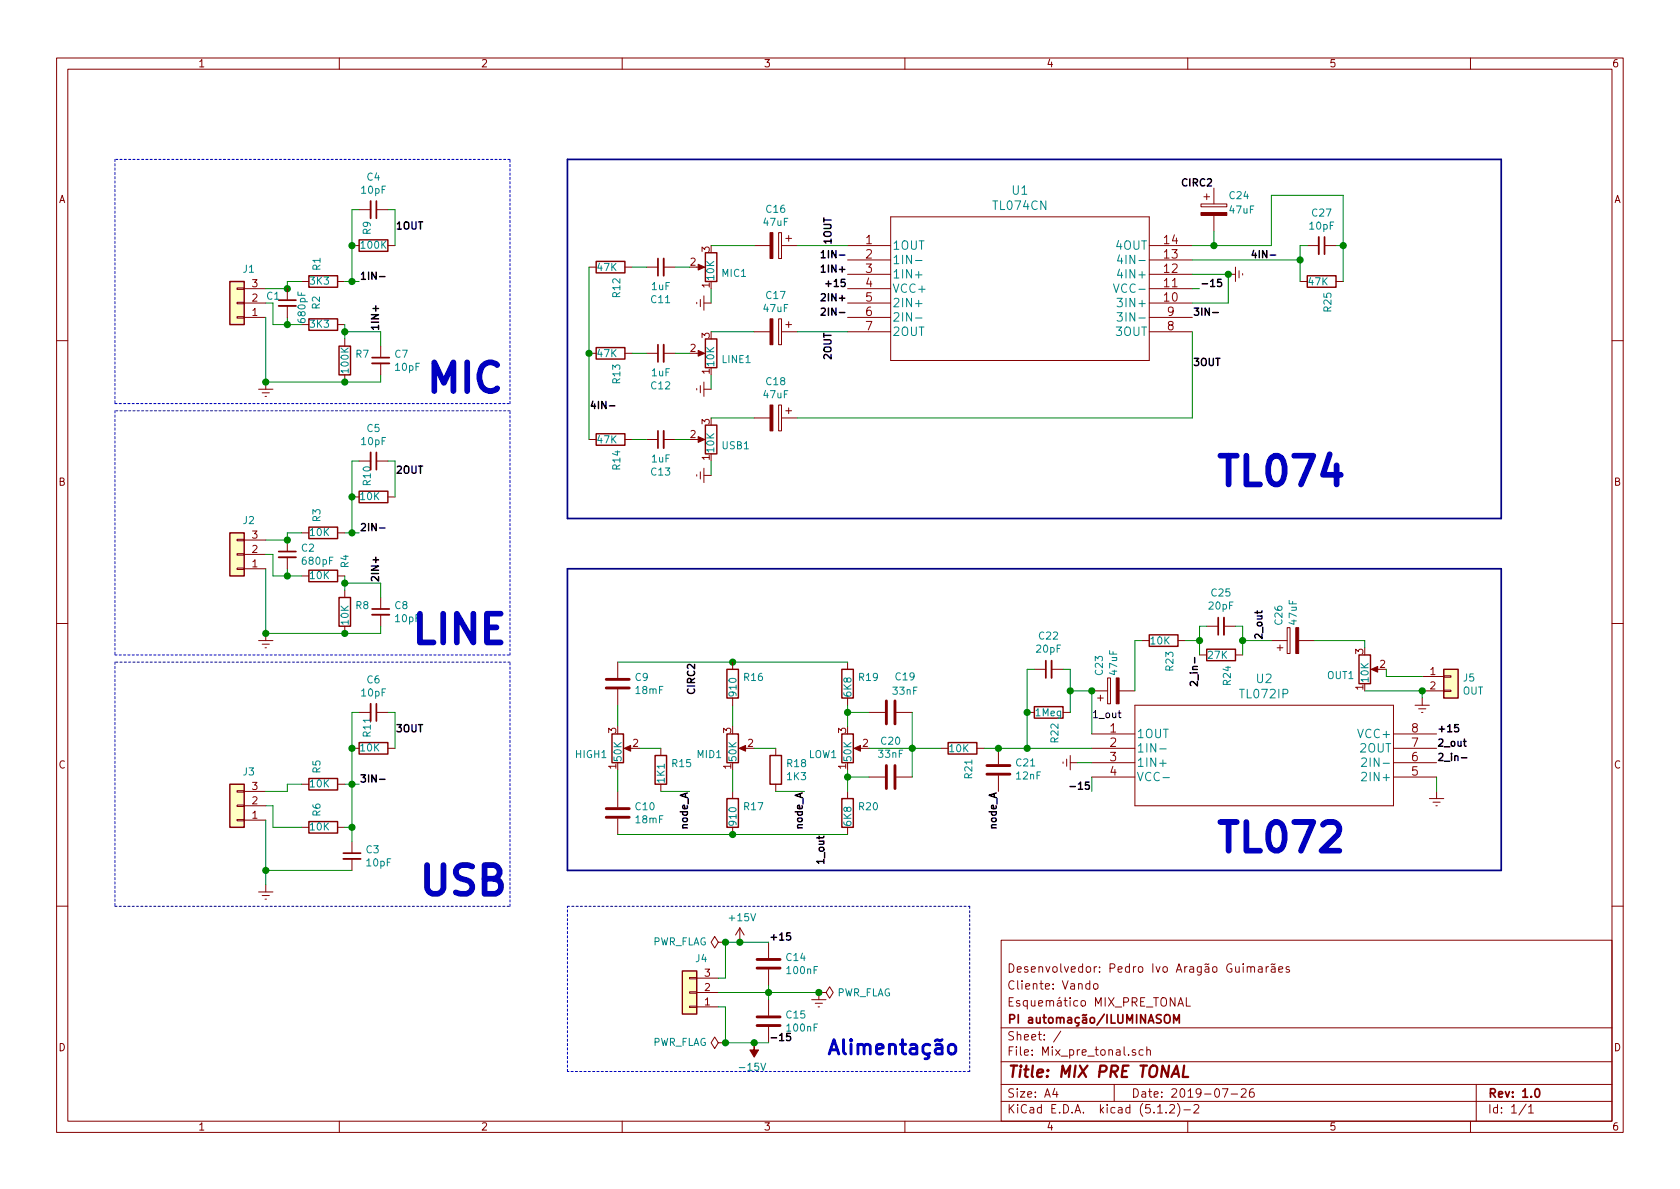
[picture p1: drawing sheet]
EESchema Schematic File Version 4
LIBS:Mix_pre_tonal-cache
EELAYER 29 0
EELAYER END
$Descr A4 11693 8268
encoding utf-8
Sheet 1 1
Title "MIX PRE TONAL"
Date "2019-07-26"
Rev "1.0"
Comp "PI automação/ILUMINASOM"
Comment1 "Esquemático MIX_PRE_TONAL"
Comment2 "Cliente: Vando"
Comment3 "Desenvolvedor: Pedro Ivo Aragão Guimarães"
Comment4 ""
$EndDescr
$Comp
L Device:R_POT MIC1
U 1 1
P 4950 1850
F 0 "MIC1" H 4881 1896 50  0000 R CNN
F 1 "10K" V 4950 1950 50  0000 R CNN
F 2 "TL072:Pot" H 4950 1850 50  0001 C CNN
F 3 "~" H 4950 1850 50  0001 C CNN
	1    4950 1850
	-1   0    0    1   
$EndComp
$Comp
L Connector_Generic:Conn_01x03 J1
U 1 1
P 1650 2100
F 0 "J1" H 1568 1867 50  0000 C CNN
F 1 "MIC" H 1730 2051 50  0001 L CNN
F 2 "Connector_JST:JST_NV_B03P-NV_1x03_P5.00mm_Vertical" H 1650 2100 50  0001 C CNN
F 3 "~" H 1650 2100 50  0001 C CNN
	1    1650 2100
	-1   0    0    1   
$EndComp
$Comp
L Device:R R1
U 1 1
P 2250 1950
F 0 "R1" H 2320 1996 50  0000 L CNN
F 1 "3K3" V 2250 1900 50  0000 L CNN
F 2 "Resistor_THT:R_Axial_DIN0207_L6.3mm_D2.5mm_P7.62mm_Horizontal" V 2180 1950 50  0001 C CNN
F 3 "~" H 2250 1950 50  0001 C CNN
	1    2250 1950
	0    -1   -1   0   
$EndComp
$Comp
L Device:R R2
U 1 1
P 2250 2250
F 0 "R2" H 2350 2300 50  0000 L CNN
F 1 "3K3" V 2250 2200 50  0000 L CNN
F 2 "Resistor_THT:R_Axial_DIN0207_L6.3mm_D2.5mm_P7.62mm_Horizontal" V 2180 2250 50  0001 C CNN
F 3 "~" H 2250 2250 50  0001 C CNN
	1    2250 2250
	0    -1   -1   0   
$EndComp
$Comp
L Device:R R7
U 1 1
P 2400 2500
F 0 "R7" H 2470 2546 50  0000 L CNN
F 1 "100K" V 2400 2400 50  0000 L CNN
F 2 "Resistor_THT:R_Axial_DIN0207_L6.3mm_D2.5mm_P7.62mm_Horizontal" V 2330 2500 50  0001 C CNN
F 3 "~" H 2400 2500 50  0001 C CNN
	1    2400 2500
	1    0    0    -1  
$EndComp
$Comp
L Device:C_Small C7
U 1 1
P 2650 2500
F 0 "C7" H 2742 2546 50  0000 L CNN
F 1 "10pF" H 2742 2455 50  0000 L CNN
F 2 "Capacitor_THT:C_Disc_D3.0mm_W1.6mm_P2.50mm" H 2650 2500 50  0001 C CNN
F 3 "~" H 2650 2500 50  0001 C CNN
	1    2650 2500
	1    0    0    -1  
$EndComp
$Comp
L Device:R R9
U 1 1
P 2600 1700
F 0 "R9" H 2670 1746 50  0000 L CNN
F 1 "100K" V 2600 1600 50  0000 L CNN
F 2 "Resistor_THT:R_Axial_DIN0207_L6.3mm_D2.5mm_P7.62mm_Horizontal" V 2530 1700 50  0001 C CNN
F 3 "~" H 2600 1700 50  0001 C CNN
	1    2600 1700
	0    -1   -1   0   
$EndComp
$Comp
L Device:C_Small C4
U 1 1
P 2600 1450
F 0 "C4" V 2371 1450 50  0000 C CNN
F 1 "10pF" V 2462 1450 50  0000 C CNN
F 2 "Capacitor_THT:C_Disc_D3.0mm_W1.6mm_P2.50mm" H 2600 1450 50  0001 C CNN
F 3 "~" H 2600 1450 50  0001 C CNN
	1    2600 1450
	0    1    1    0   
$EndComp
$Comp
L power:GNDREF #PWR01
U 1 1
P 1850 2650
F 0 "#PWR01" H 1850 2400 50  0001 C CNN
F 1 "GNDREF" H 2050 2750 50  0001 C CNN
F 2 "" H 1850 2650 50  0001 C CNN
F 3 "" H 1850 2650 50  0001 C CNN
	1    1850 2650
	1    0    0    -1  
$EndComp
Wire Wire Line
	1850 2200 1850 2650
Wire Wire Line
	2650 2600 2650 2650
Wire Wire Line
	2650 2650 2400 2650
Wire Wire Line
	2400 2650 1850 2650
Connection ~ 2400 2650
Wire Wire Line
	2000 2200 2000 2250
Wire Wire Line
	2000 2250 2100 2250
Wire Wire Line
	1850 2000 2000 2000
Wire Wire Line
	2000 2000 2000 1950
Wire Wire Line
	2000 1950 2100 1950
Wire Wire Line
	1850 2100 1900 2100
Wire Wire Line
	1900 2100 1900 2250
Wire Wire Line
	1900 2250 2000 2250
Connection ~ 2000 2250
Wire Wire Line
	2450 1700 2450 1450
Wire Wire Line
	2450 1450 2500 1450
Wire Wire Line
	2750 1700 2750 1450
Wire Wire Line
	2750 1450 2700 1450
Wire Wire Line
	2450 1700 2450 1950
Connection ~ 2450 1700
Wire Wire Line
	2400 2250 2400 2300
Connection ~ 2400 2300
Wire Wire Line
	2400 2300 2400 2350
Wire Wire Line
	2650 2300 2650 2400
Wire Wire Line
	2650 2300 2400 2300
$Comp
L Device:CP C16
U 1 1
P 5400 1700
F 0 "C16" V 5145 1700 50  0000 C CNN
F 1 "47uF" V 5236 1700 50  0000 C CNN
F 2 "Capacitor_THT:CP_Radial_D4.0mm_P1.50mm" H 5438 1550 50  0001 C CNN
F 3 "~" H 5400 1700 50  0001 C CNN
	1    5400 1700
	0    1    1    0   
$EndComp
$Comp
L Device:C_Small C11
U 1 1
P 4600 1850
F 0 "C11" V 4371 1850 50  0000 C CNN
F 1 "1uF" V 4462 1850 50  0000 C CNN
F 2 "Capacitor_THT:C_Disc_D3.0mm_W1.6mm_P2.50mm" H 4600 1850 50  0001 C CNN
F 3 "~" H 4600 1850 50  0001 C CNN
	1    4600 1850
	0    -1   -1   0   
$EndComp
Wire Wire Line
	4800 1850 4700 1850
Wire Wire Line
	5250 1700 4950 1700
Wire Wire Line
	4950 2000 4950 2100
$Comp
L power:GNDREF #PWR04
U 1 1
P 4950 2100
F 0 "#PWR04" H 4950 1850 50  0001 C CNN
F 1 "GNDREF" V 5050 2250 50  0001 R CNN
F 2 "" H 4950 2100 50  0001 C CNN
F 3 "" H 4950 2100 50  0001 C CNN
	1    4950 2100
	0    1    1    0   
$EndComp
Wire Wire Line
	2400 1950 2450 1950
Text Label 2750 1600 0    50   ~ 10
1OUT
Text Label 2500 1950 0    50   ~ 10
1IN-
Text Label 2650 2300 1    50   ~ 10
1IN+
$Comp
L Device:R R12
U 1 1
P 4250 1850
F 0 "R12" H 4320 1896 50  0000 L CNN
F 1 "47K" V 4250 1750 50  0000 L CNN
F 2 "Resistor_THT:R_Axial_DIN0207_L6.3mm_D2.5mm_P7.62mm_Horizontal" V 4180 1850 50  0001 C CNN
F 3 "~" H 4250 1850 50  0001 C CNN
	1    4250 1850
	0    1    1    0   
$EndComp
Wire Wire Line
	4500 1850 4400 1850
Wire Notes Line
	3550 1100 800  1100
Wire Notes Line
	800  1100 800  2800
Wire Notes Line
	800  2800 3550 2800
Wire Notes Line
	3550 2800 3550 1100
$Comp
L Device:C_Small C2
U 1 1
P 2000 3850
F 0 "C2" H 2092 3896 50  0000 L CNN
F 1 "680pF" H 2092 3805 50  0000 L CNN
F 2 "Capacitor_THT:C_Disc_D3.0mm_W1.6mm_P2.50mm" H 2000 3850 50  0001 C CNN
F 3 "~" H 2000 3850 50  0001 C CNN
	1    2000 3850
	1    0    0    -1  
$EndComp
$Comp
L Connector_Generic:Conn_01x03 J2
U 1 1
P 1650 3850
F 0 "J2" H 1568 3617 50  0000 C CNN
F 1 "LINE" H 1730 3801 50  0001 L CNN
F 2 "Connector_JST:JST_NV_B03P-NV_1x03_P5.00mm_Vertical" H 1650 3850 50  0001 C CNN
F 3 "~" H 1650 3850 50  0001 C CNN
	1    1650 3850
	-1   0    0    1   
$EndComp
$Comp
L Device:R R3
U 1 1
P 2250 3700
F 0 "R3" H 2320 3746 50  0000 L CNN
F 1 "10K" V 2250 3650 50  0000 L CNN
F 2 "Resistor_THT:R_Axial_DIN0207_L6.3mm_D2.5mm_P7.62mm_Horizontal" V 2180 3700 50  0001 C CNN
F 3 "~" H 2250 3700 50  0001 C CNN
	1    2250 3700
	0    -1   -1   0   
$EndComp
$Comp
L Device:R R4
U 1 1
P 2250 4000
F 0 "R4" H 2300 3850 50  0000 L CNN
F 1 "10K" V 2250 3950 50  0000 L CNN
F 2 "Resistor_THT:R_Axial_DIN0207_L6.3mm_D2.5mm_P7.62mm_Horizontal" V 2180 4000 50  0001 C CNN
F 3 "~" H 2250 4000 50  0001 C CNN
	1    2250 4000
	0    -1   -1   0   
$EndComp
$Comp
L Device:R R8
U 1 1
P 2400 4250
F 0 "R8" H 2470 4296 50  0000 L CNN
F 1 "10K" V 2400 4150 50  0000 L CNN
F 2 "Resistor_THT:R_Axial_DIN0207_L6.3mm_D2.5mm_P7.62mm_Horizontal" V 2330 4250 50  0001 C CNN
F 3 "~" H 2400 4250 50  0001 C CNN
	1    2400 4250
	1    0    0    -1  
$EndComp
$Comp
L Device:C_Small C8
U 1 1
P 2650 4250
F 0 "C8" H 2742 4296 50  0000 L CNN
F 1 "10pF" H 2742 4205 50  0000 L CNN
F 2 "Capacitor_THT:C_Disc_D3.0mm_W1.6mm_P2.50mm" H 2650 4250 50  0001 C CNN
F 3 "~" H 2650 4250 50  0001 C CNN
	1    2650 4250
	1    0    0    -1  
$EndComp
$Comp
L Device:R R10
U 1 1
P 2600 3450
F 0 "R10" H 2670 3496 50  0000 L CNN
F 1 "10K" V 2600 3400 50  0000 L CNN
F 2 "Resistor_THT:R_Axial_DIN0207_L6.3mm_D2.5mm_P7.62mm_Horizontal" V 2530 3450 50  0001 C CNN
F 3 "~" H 2600 3450 50  0001 C CNN
	1    2600 3450
	0    -1   -1   0   
$EndComp
$Comp
L Device:C_Small C5
U 1 1
P 2600 3200
F 0 "C5" V 2371 3200 50  0000 C CNN
F 1 "10pF" V 2462 3200 50  0000 C CNN
F 2 "Capacitor_THT:C_Disc_D3.0mm_W1.6mm_P2.50mm" H 2600 3200 50  0001 C CNN
F 3 "~" H 2600 3200 50  0001 C CNN
	1    2600 3200
	0    1    1    0   
$EndComp
$Comp
L power:GNDREF #PWR02
U 1 1
P 1850 4400
F 0 "#PWR02" H 1850 4150 50  0001 C CNN
F 1 "GNDREF" H 2050 4500 50  0001 C CNN
F 2 "" H 1850 4400 50  0001 C CNN
F 3 "" H 1850 4400 50  0001 C CNN
	1    1850 4400
	1    0    0    -1  
$EndComp
Wire Wire Line
	1850 3950 1850 4400
Wire Wire Line
	2650 4350 2650 4400
Wire Wire Line
	2650 4400 2400 4400
Wire Wire Line
	2400 4400 1850 4400
Connection ~ 2400 4400
Wire Wire Line
	2000 3950 2000 4000
Wire Wire Line
	2000 4000 2100 4000
Wire Wire Line
	1850 3750 2000 3750
Wire Wire Line
	2000 3750 2000 3700
Wire Wire Line
	2000 3700 2100 3700
Connection ~ 2000 3750
Wire Wire Line
	1850 3850 1900 3850
Wire Wire Line
	1900 3850 1900 4000
Wire Wire Line
	1900 4000 2000 4000
Connection ~ 2000 4000
Wire Wire Line
	2450 3450 2450 3200
Wire Wire Line
	2450 3200 2500 3200
Wire Wire Line
	2750 3450 2750 3200
Wire Wire Line
	2750 3200 2700 3200
Wire Wire Line
	2450 3450 2450 3700
Connection ~ 2450 3450
Wire Wire Line
	2400 4000 2400 4050
Connection ~ 2400 4050
Wire Wire Line
	2400 4050 2400 4100
Wire Wire Line
	2650 4050 2650 4150
Wire Wire Line
	2650 4050 2400 4050
Wire Wire Line
	2400 3700 2450 3700
Text Label 2750 3300 0    50   ~ 10
2OUT
Text Label 2500 3700 0    50   ~ 10
2IN-
Text Label 2650 4050 1    50   ~ 10
2IN+
Wire Notes Line
	3550 2850 800  2850
Wire Notes Line
	800  2850 800  4550
Wire Notes Line
	800  4550 3550 4550
Wire Notes Line
	3550 4550 3550 2850
$Comp
L Connector_Generic:Conn_01x03 J3
U 1 1
P 1650 5600
F 0 "J3" H 1568 5367 50  0000 C CNN
F 1 "USB" H 1730 5551 50  0001 L CNN
F 2 "Connector_JST:JST_NV_B03P-NV_1x03_P5.00mm_Vertical" H 1650 5600 50  0001 C CNN
F 3 "~" H 1650 5600 50  0001 C CNN
	1    1650 5600
	-1   0    0    1   
$EndComp
$Comp
L Device:R R5
U 1 1
P 2250 5450
F 0 "R5" H 2320 5496 50  0000 L CNN
F 1 "10K" V 2250 5400 50  0000 L CNN
F 2 "Resistor_THT:R_Axial_DIN0207_L6.3mm_D2.5mm_P7.62mm_Horizontal" V 2180 5450 50  0001 C CNN
F 3 "~" H 2250 5450 50  0001 C CNN
	1    2250 5450
	0    -1   -1   0   
$EndComp
$Comp
L Device:R R6
U 1 1
P 2250 5750
F 0 "R6" H 2320 5796 50  0000 L CNN
F 1 "10K" V 2250 5700 50  0000 L CNN
F 2 "Resistor_THT:R_Axial_DIN0207_L6.3mm_D2.5mm_P7.62mm_Horizontal" V 2180 5750 50  0001 C CNN
F 3 "~" H 2250 5750 50  0001 C CNN
	1    2250 5750
	0    -1   -1   0   
$EndComp
$Comp
L Device:C_Small C3
U 1 1
P 2450 5950
F 0 "C3" H 2542 5996 50  0000 L CNN
F 1 "10pF" H 2542 5905 50  0000 L CNN
F 2 "Capacitor_THT:C_Disc_D3.0mm_W1.6mm_P2.50mm" H 2450 5950 50  0001 C CNN
F 3 "~" H 2450 5950 50  0001 C CNN
	1    2450 5950
	1    0    0    -1  
$EndComp
$Comp
L Device:R R11
U 1 1
P 2600 5200
F 0 "R11" H 2670 5246 50  0000 L CNN
F 1 "10K" V 2600 5150 50  0000 L CNN
F 2 "Resistor_THT:R_Axial_DIN0207_L6.3mm_D2.5mm_P7.62mm_Horizontal" V 2530 5200 50  0001 C CNN
F 3 "~" H 2600 5200 50  0001 C CNN
	1    2600 5200
	0    -1   -1   0   
$EndComp
$Comp
L Device:C_Small C6
U 1 1
P 2600 4950
F 0 "C6" V 2371 4950 50  0000 C CNN
F 1 "10pF" V 2462 4950 50  0000 C CNN
F 2 "Capacitor_THT:C_Disc_D3.0mm_W1.6mm_P2.50mm" H 2600 4950 50  0001 C CNN
F 3 "~" H 2600 4950 50  0001 C CNN
	1    2600 4950
	0    1    1    0   
$EndComp
$Comp
L power:GNDREF #PWR03
U 1 1
P 1850 6150
F 0 "#PWR03" H 1850 5900 50  0001 C CNN
F 1 "GNDREF" H 2050 6250 50  0001 C CNN
F 2 "" H 1850 6150 50  0001 C CNN
F 3 "" H 1850 6150 50  0001 C CNN
	1    1850 6150
	1    0    0    -1  
$EndComp
Wire Wire Line
	1850 5700 1850 6050
Wire Wire Line
	1850 5500 2000 5500
Wire Wire Line
	2000 5500 2000 5450
Wire Wire Line
	2000 5450 2100 5450
Wire Wire Line
	1850 5600 1900 5600
Wire Wire Line
	1900 5600 1900 5750
Wire Wire Line
	2450 5200 2450 4950
Wire Wire Line
	2450 4950 2500 4950
Wire Wire Line
	2750 5200 2750 4950
Wire Wire Line
	2750 4950 2700 4950
Wire Wire Line
	2450 5200 2450 5450
Connection ~ 2450 5200
Text Label 2750 5100 0    50   ~ 10
3OUT
Text Label 2500 5450 0    50   ~ 10
3IN-
Wire Notes Line
	3550 4600 800  4600
Wire Notes Line
	800  4600 800  6300
Wire Notes Line
	800  6300 3550 6300
Wire Notes Line
	3550 6300 3550 4600
Text Label 5900 1900 2    50   ~ 10
1IN+
Text Label 5900 1800 2    50   ~ 10
1IN-
Text Label 5800 1700 1    50   ~ 10
1OUT
$Comp
L tl074:TL074CN U1
U 1 1
P 5900 1700
F 0 "U1" H 7100 2087 60  0000 C CNN
F 1 "TL074CN" H 7100 1981 60  0000 C CNN
F 2 "TL074:TL074CN" H 7100 1940 60  0001 C CNN
F 3 "" H 5900 1700 60  0000 C CNN
	1    5900 1700
	1    0    0    -1  
$EndComp
$Comp
L Device:C C9
U 1 1
P 4300 4750
F 0 "C9" H 4415 4796 50  0000 L CNN
F 1 "18mF" H 4415 4705 50  0000 L CNN
F 2 "Capacitor_THT:C_Disc_D7.0mm_W2.5mm_P5.00mm" H 4338 4600 50  0001 C CNN
F 3 "~" H 4300 4750 50  0001 C CNN
	1    4300 4750
	1    0    0    -1  
$EndComp
$Comp
L Device:C C10
U 1 1
P 4300 5650
F 0 "C10" H 4415 5696 50  0000 L CNN
F 1 "18mF" H 4415 5605 50  0000 L CNN
F 2 "Capacitor_THT:C_Disc_D7.0mm_W2.5mm_P5.00mm" H 4338 5500 50  0001 C CNN
F 3 "~" H 4300 5650 50  0001 C CNN
	1    4300 5650
	1    0    0    -1  
$EndComp
$Comp
L Device:R R15
U 1 1
P 4600 5350
F 0 "R15" H 4670 5396 50  0000 L CNN
F 1 "1K1" V 4600 5250 50  0000 L CNN
F 2 "Resistor_THT:R_Axial_DIN0207_L6.3mm_D2.5mm_P7.62mm_Horizontal" V 4530 5350 50  0001 C CNN
F 3 "~" H 4600 5350 50  0001 C CNN
	1    4600 5350
	1    0    0    -1  
$EndComp
$Comp
L Device:R R17
U 1 1
P 5100 5650
F 0 "R17" H 5170 5696 50  0000 L CNN
F 1 "910" V 5100 5550 50  0000 L CNN
F 2 "Resistor_THT:R_Axial_DIN0207_L6.3mm_D2.5mm_P7.62mm_Horizontal" V 5030 5650 50  0001 C CNN
F 3 "~" H 5100 5650 50  0001 C CNN
	1    5100 5650
	1    0    0    -1  
$EndComp
$Comp
L Device:R R18
U 1 1
P 5400 5350
F 0 "R18" H 5470 5396 50  0000 L CNN
F 1 "1K3" H 5470 5305 50  0000 L CNN
F 2 "Resistor_THT:R_Axial_DIN0207_L6.3mm_D2.5mm_P7.62mm_Horizontal" V 5330 5350 50  0001 C CNN
F 3 "~" H 5400 5350 50  0001 C CNN
	1    5400 5350
	1    0    0    -1  
$EndComp
$Comp
L Device:R R19
U 1 1
P 5900 4750
F 0 "R19" H 5970 4796 50  0000 L CNN
F 1 "6K8" V 5900 4650 50  0000 L CNN
F 2 "Resistor_THT:R_Axial_DIN0207_L6.3mm_D2.5mm_P7.62mm_Horizontal" V 5830 4750 50  0001 C CNN
F 3 "~" H 5900 4750 50  0001 C CNN
	1    5900 4750
	1    0    0    -1  
$EndComp
$Comp
L Device:R_POT LOW1
U 1 1
P 5900 5200
F 0 "LOW1" H 5831 5246 50  0000 R CNN
F 1 "50K" V 5900 5300 50  0000 R CNN
F 2 "TL072:Pot" H 5900 5200 50  0001 C CNN
F 3 "~" H 5900 5200 50  0001 C CNN
	1    5900 5200
	1    0    0    1   
$EndComp
$Comp
L Device:R R20
U 1 1
P 5900 5650
F 0 "R20" H 5970 5696 50  0000 L CNN
F 1 "6K8" V 5900 5550 50  0000 L CNN
F 2 "Resistor_THT:R_Axial_DIN0207_L6.3mm_D2.5mm_P7.62mm_Horizontal" V 5830 5650 50  0001 C CNN
F 3 "~" H 5900 5650 50  0001 C CNN
	1    5900 5650
	1    0    0    -1  
$EndComp
$Comp
L Device:C C20
U 1 1
P 6200 5400
F 0 "C20" V 5948 5400 50  0000 C CNN
F 1 "33nF" V 6039 5400 50  0000 C CNN
F 2 "Capacitor_THT:C_Disc_D7.0mm_W2.5mm_P5.00mm" H 6238 5250 50  0001 C CNN
F 3 "~" H 6200 5400 50  0001 C CNN
	1    6200 5400
	0    1    1    0   
$EndComp
Wire Wire Line
	4300 5800 5100 5800
Wire Wire Line
	5100 5800 5900 5800
Connection ~ 5100 5800
Wire Wire Line
	4300 4900 4300 5050
Wire Wire Line
	4300 5350 4300 5500
Wire Wire Line
	5100 4900 5100 5050
Wire Wire Line
	5100 5350 5100 5500
Wire Wire Line
	5900 5350 5900 5400
Wire Wire Line
	5900 4900 5900 4950
Wire Wire Line
	4450 5200 4600 5200
$Comp
L Device:C C19
U 1 1
P 6200 4950
F 0 "C19" V 5950 5050 50  0000 C CNN
F 1 "33nF" V 6050 5050 50  0000 C CNN
F 2 "Capacitor_THT:C_Disc_D7.0mm_W2.5mm_P5.00mm" H 6238 4800 50  0001 C CNN
F 3 "~" H 6200 4950 50  0001 C CNN
	1    6200 4950
	0    1    1    0   
$EndComp
Wire Wire Line
	6050 4950 5900 4950
Connection ~ 5900 4950
Wire Wire Line
	5900 4950 5900 5050
Wire Wire Line
	6050 5400 5900 5400
Connection ~ 5900 5400
Wire Wire Line
	5900 5400 5900 5500
Wire Wire Line
	6350 5400 6350 5200
Wire Wire Line
	6050 5200 6350 5200
Connection ~ 6350 5200
Wire Wire Line
	6350 5200 6350 4950
Wire Wire Line
	5250 5200 5400 5200
Text Label 5900 2000 2    50   ~ 10
+15
Text Label 8350 2000 0    50   ~ 10
-15
Text Label 10000 5100 0    50   ~ 10
+15
Text Label 7600 5500 2    50   ~ 10
-15
$Comp
L Connector_Generic:Conn_01x03 J4
U 1 1
P 4800 6900
F 0 "J4" H 4718 6667 50  0000 C CNN
F 1 "Alimentação" H 4880 6851 50  0001 L CNN
F 2 "Connector_JST:JST_NV_B03P-NV_1x03_P5.00mm_Vertical" H 4800 6900 50  0001 C CNN
F 3 "~" H 4800 6900 50  0001 C CNN
	1    4800 6900
	-1   0    0    1   
$EndComp
Wire Wire Line
	5000 6800 5050 6800
Wire Wire Line
	5000 7000 5050 7000
$Comp
L Device:C C14
U 1 1
P 5350 6700
F 0 "C14" H 5465 6746 50  0000 L CNN
F 1 "100nF" H 5465 6655 50  0000 L CNN
F 2 "Capacitor_THT:C_Disc_D7.0mm_W2.5mm_P5.00mm" H 5388 6550 50  0001 C CNN
F 3 "~" H 5350 6700 50  0001 C CNN
	1    5350 6700
	1    0    0    -1  
$EndComp
$Comp
L Device:C C15
U 1 1
P 5350 7100
F 0 "C15" H 5465 7146 50  0000 L CNN
F 1 "100nF" H 5465 7055 50  0000 L CNN
F 2 "Capacitor_THT:C_Disc_D7.0mm_W2.5mm_P5.00mm" H 5388 6950 50  0001 C CNN
F 3 "~" H 5350 7100 50  0001 C CNN
	1    5350 7100
	1    0    0    -1  
$EndComp
Wire Wire Line
	5050 6800 5050 6550
Wire Wire Line
	5050 6550 5150 6550
Wire Wire Line
	5050 7000 5050 7250
Wire Wire Line
	5050 7250 5250 7250
Wire Wire Line
	5350 6850 5350 6900
Wire Wire Line
	5000 6900 5350 6900
Connection ~ 5350 6900
Wire Wire Line
	5350 6900 5350 6950
$Comp
L power:GNDREF #PWR09
U 1 1
P 5700 6900
F 0 "#PWR09" H 5700 6650 50  0001 C CNN
F 1 "GNDREF" H 5900 7000 50  0001 C CNN
F 2 "" H 5700 6900 50  0001 C CNN
F 3 "" H 5700 6900 50  0001 C CNN
	1    5700 6900
	1    0    0    -1  
$EndComp
Wire Wire Line
	5350 6900 5700 6900
Text Label 5350 6550 0    50   ~ 10
+15
Text Label 5350 7250 0    50   ~ 10
-15
Text Notes 2950 2750 0    200  ~ 40
MIC
Text Notes 2850 4500 0    200  ~ 40
LINE
Text Notes 2900 6250 0    200  ~ 40
USB
Text Label 5900 2100 2    50   ~ 10
2IN+
Text Label 5900 2200 2    50   ~ 10
2IN-
Text Label 5800 2300 3    50   ~ 10
2OUT
Text Label 8450 1300 2    50   ~ 10
CIRC2
Text Label 8700 1800 0    50   ~ 10
4IN-
Text Label 8300 2200 0    50   ~ 10
3IN-
Text Label 8300 2550 0    50   ~ 10
3OUT
$Comp
L Device:R_POT LINE1
U 1 1
P 4950 2450
F 0 "LINE1" H 4881 2496 50  0000 R CNN
F 1 "10K" V 4950 2550 50  0000 R CNN
F 2 "TL072:Pot" H 4950 2450 50  0001 C CNN
F 3 "~" H 4950 2450 50  0001 C CNN
	1    4950 2450
	-1   0    0    1   
$EndComp
$Comp
L Device:CP C17
U 1 1
P 5400 2300
F 0 "C17" V 5145 2300 50  0000 C CNN
F 1 "47uF" V 5236 2300 50  0000 C CNN
F 2 "Capacitor_THT:CP_Radial_D4.0mm_P1.50mm" H 5438 2150 50  0001 C CNN
F 3 "~" H 5400 2300 50  0001 C CNN
	1    5400 2300
	0    1    1    0   
$EndComp
$Comp
L Device:C_Small C12
U 1 1
P 4600 2450
F 0 "C12" V 4371 2450 50  0000 C CNN
F 1 "1uF" V 4462 2450 50  0000 C CNN
F 2 "Capacitor_THT:C_Disc_D3.0mm_W1.6mm_P2.50mm" H 4600 2450 50  0001 C CNN
F 3 "~" H 4600 2450 50  0001 C CNN
	1    4600 2450
	0    -1   -1   0   
$EndComp
Wire Wire Line
	4800 2450 4700 2450
Wire Wire Line
	5250 2300 4950 2300
Wire Wire Line
	4950 2600 4950 2700
$Comp
L power:GNDREF #PWR05
U 1 1
P 4950 2700
F 0 "#PWR05" H 4950 2450 50  0001 C CNN
F 1 "GNDREF" V 5050 2850 50  0001 R CNN
F 2 "" H 4950 2700 50  0001 C CNN
F 3 "" H 4950 2700 50  0001 C CNN
	1    4950 2700
	0    1    1    0   
$EndComp
$Comp
L Device:R R13
U 1 1
P 4250 2450
F 0 "R13" H 4320 2496 50  0000 L CNN
F 1 "47K" V 4250 2350 50  0000 L CNN
F 2 "Resistor_THT:R_Axial_DIN0207_L6.3mm_D2.5mm_P7.62mm_Horizontal" V 4180 2450 50  0001 C CNN
F 3 "~" H 4250 2450 50  0001 C CNN
	1    4250 2450
	0    1    1    0   
$EndComp
Wire Wire Line
	4500 2450 4400 2450
$Comp
L Device:R_POT USB1
U 1 1
P 4950 3050
F 0 "USB1" H 4881 3096 50  0000 R CNN
F 1 "10K" V 4950 3150 50  0000 R CNN
F 2 "TL072:Pot" H 4950 3050 50  0001 C CNN
F 3 "~" H 4950 3050 50  0001 C CNN
	1    4950 3050
	-1   0    0    1   
$EndComp
$Comp
L Device:CP C18
U 1 1
P 5400 2900
F 0 "C18" V 5145 2900 50  0000 C CNN
F 1 "47uF" V 5236 2900 50  0000 C CNN
F 2 "Capacitor_THT:CP_Radial_D4.0mm_P1.50mm" H 5438 2750 50  0001 C CNN
F 3 "~" H 5400 2900 50  0001 C CNN
	1    5400 2900
	0    1    1    0   
$EndComp
$Comp
L Device:C_Small C13
U 1 1
P 4600 3050
F 0 "C13" V 4371 3050 50  0000 C CNN
F 1 "1uF" V 4462 3050 50  0000 C CNN
F 2 "Capacitor_THT:C_Disc_D3.0mm_W1.6mm_P2.50mm" H 4600 3050 50  0001 C CNN
F 3 "~" H 4600 3050 50  0001 C CNN
	1    4600 3050
	0    -1   -1   0   
$EndComp
Wire Wire Line
	4800 3050 4700 3050
Wire Wire Line
	5250 2900 4950 2900
Wire Wire Line
	4950 3200 4950 3300
$Comp
L power:GNDREF #PWR06
U 1 1
P 4950 3300
F 0 "#PWR06" H 4950 3050 50  0001 C CNN
F 1 "GNDREF" V 5050 3450 50  0001 R CNN
F 2 "" H 4950 3300 50  0001 C CNN
F 3 "" H 4950 3300 50  0001 C CNN
	1    4950 3300
	0    1    1    0   
$EndComp
$Comp
L Device:R R14
U 1 1
P 4250 3050
F 0 "R14" H 4320 3096 50  0000 L CNN
F 1 "47K" V 4250 2950 50  0000 L CNN
F 2 "Resistor_THT:R_Axial_DIN0207_L6.3mm_D2.5mm_P7.62mm_Horizontal" V 4180 3050 50  0001 C CNN
F 3 "~" H 4250 3050 50  0001 C CNN
	1    4250 3050
	0    1    1    0   
$EndComp
Wire Wire Line
	4500 3050 4400 3050
Wire Wire Line
	5550 1700 5900 1700
Wire Wire Line
	5550 2300 5900 2300
Wire Wire Line
	4100 1850 4100 2450
Wire Wire Line
	4100 3050 4100 2450
Connection ~ 4100 2450
Wire Wire Line
	5550 2900 8300 2900
Wire Wire Line
	8300 2300 8300 2900
$Comp
L power:GNDREF #PWR011
U 1 1
P 8550 1900
F 0 "#PWR011" H 8550 1650 50  0001 C CNN
F 1 "GNDREF" H 8900 1850 50  0001 R CNN
F 2 "" H 8550 1900 50  0001 C CNN
F 3 "" H 8550 1900 50  0001 C CNN
	1    8550 1900
	0    -1   -1   0   
$EndComp
Wire Wire Line
	8300 1900 8550 1900
$Comp
L Device:R R25
U 1 1
P 9200 1950
F 0 "R25" H 9270 1996 50  0000 L CNN
F 1 "47K" V 9200 1850 50  0000 L CNN
F 2 "Resistor_THT:R_Axial_DIN0207_L6.3mm_D2.5mm_P7.62mm_Horizontal" V 9130 1950 50  0001 C CNN
F 3 "~" H 9200 1950 50  0001 C CNN
	1    9200 1950
	0    1    1    0   
$EndComp
Wire Wire Line
	9050 1700 9050 1800
Wire Wire Line
	8300 1800 9050 1800
Connection ~ 9050 1800
Wire Wire Line
	9050 1800 9050 1950
Text Label 4100 2850 0    50   ~ 10
4IN-
Wire Wire Line
	8300 1700 8450 1700
Wire Wire Line
	8850 1350 9350 1350
Wire Wire Line
	8850 1350 8850 1700
$Comp
L Device:CP C24
U 1 1
P 8450 1450
F 0 "C24" H 8550 1550 50  0000 L CNN
F 1 "47uF" H 8550 1450 50  0000 L CNN
F 2 "Capacitor_THT:CP_Radial_D4.0mm_P1.50mm" H 8488 1300 50  0001 C CNN
F 3 "~" H 8450 1450 50  0001 C CNN
	1    8450 1450
	1    0    0    1   
$EndComp
Wire Wire Line
	8450 1600 8450 1700
Connection ~ 8450 1700
Wire Wire Line
	8450 1700 8850 1700
Text Label 4850 4600 3    50   ~ 10
CIRC2
$Comp
L tl072:TL072IP U2
U 1 1
P 7600 5100
F 0 "U2" H 8800 5487 60  0000 C CNN
F 1 "TL072IP" H 8800 5381 60  0000 C CNN
F 2 "TL072:TL072IP" H 8800 5340 60  0001 C CNN
F 3 "" H 7600 5100 60  0000 C CNN
	1    7600 5100
	1    0    0    -1  
$EndComp
$Comp
L Device:R R22
U 1 1
P 7300 4950
F 0 "R22" H 7370 4996 50  0000 L CNN
F 1 "1Meg" V 7300 4850 50  0000 L CNN
F 2 "Resistor_THT:R_Axial_DIN0207_L6.3mm_D2.5mm_P7.62mm_Horizontal" V 7230 4950 50  0001 C CNN
F 3 "~" H 7300 4950 50  0001 C CNN
	1    7300 4950
	0    1    1    0   
$EndComp
$Comp
L Device:C_Small C22
U 1 1
P 7300 4650
F 0 "C22" V 7529 4650 50  0000 C CNN
F 1 "20pF" V 7438 4650 50  0000 C CNN
F 2 "Capacitor_THT:C_Disc_D3.0mm_W1.6mm_P2.50mm" H 7300 4650 50  0001 C CNN
F 3 "~" H 7300 4650 50  0001 C CNN
	1    7300 4650
	0    -1   -1   0   
$EndComp
Wire Wire Line
	7150 4950 7150 4650
Wire Wire Line
	7150 4650 7200 4650
Wire Wire Line
	7450 4950 7450 4800
Wire Wire Line
	7450 4650 7400 4650
Wire Wire Line
	7600 5100 7600 4800
Wire Wire Line
	7600 4800 7450 4800
Connection ~ 7450 4800
Wire Wire Line
	7450 4800 7450 4650
Wire Wire Line
	7150 4950 7150 5200
Connection ~ 7150 4950
Connection ~ 7150 5200
Wire Wire Line
	7150 5200 7600 5200
$Comp
L power:GNDREF #PWR010
U 1 1
P 7500 5300
F 0 "#PWR010" H 7500 5050 50  0001 C CNN
F 1 "GNDREF" V 7550 5200 50  0001 R CNN
F 2 "" H 7500 5300 50  0001 C CNN
F 3 "" H 7500 5300 50  0001 C CNN
	1    7500 5300
	0    1    1    0   
$EndComp
Wire Wire Line
	7500 5300 7600 5300
Wire Wire Line
	7600 5400 7600 5500
$Comp
L Device:R R23
U 1 1
P 8100 4450
F 0 "R23" H 8170 4496 50  0000 L CNN
F 1 "10K" V 8100 4350 50  0000 L CNN
F 2 "Resistor_THT:R_Axial_DIN0207_L6.3mm_D2.5mm_P7.62mm_Horizontal" V 8030 4450 50  0001 C CNN
F 3 "~" H 8100 4450 50  0001 C CNN
	1    8100 4450
	0    1    1    0   
$EndComp
$Comp
L Device:R R24
U 1 1
P 8500 4550
F 0 "R24" H 8570 4596 50  0000 L CNN
F 1 "27K" V 8500 4450 50  0000 L CNN
F 2 "Resistor_THT:R_Axial_DIN0207_L6.3mm_D2.5mm_P7.62mm_Horizontal" V 8430 4550 50  0001 C CNN
F 3 "~" H 8500 4550 50  0001 C CNN
	1    8500 4550
	0    1    1    0   
$EndComp
$Comp
L Device:C_Small C25
U 1 1
P 8500 4350
F 0 "C25" V 8729 4350 50  0000 C CNN
F 1 "20pF" V 8638 4350 50  0000 C CNN
F 2 "Capacitor_THT:C_Disc_D3.0mm_W1.6mm_P2.50mm" H 8500 4350 50  0001 C CNN
F 3 "~" H 8500 4350 50  0001 C CNN
	1    8500 4350
	0    -1   -1   0   
$EndComp
$Comp
L power:GNDREF #PWR013
U 1 1
P 10000 5500
F 0 "#PWR013" H 10000 5250 50  0001 C CNN
F 1 "GNDREF" V 10050 5400 50  0001 R CNN
F 2 "" H 10000 5500 50  0001 C CNN
F 3 "" H 10000 5500 50  0001 C CNN
	1    10000 5500
	1    0    0    -1  
$EndComp
Wire Wire Line
	10000 5400 10000 5500
Wire Wire Line
	8400 4350 8350 4350
Wire Wire Line
	8350 4350 8350 4450
Wire Wire Line
	8650 4350 8600 4350
Wire Wire Line
	8250 4450 8350 4450
Connection ~ 8350 4450
Wire Wire Line
	8350 4450 8350 4550
$Comp
L Device:CP C23
U 1 1
P 7750 4800
F 0 "C23" H 7850 4900 50  0000 L CNN
F 1 "47uF" H 7850 4800 50  0000 L CNN
F 2 "Capacitor_THT:CP_Radial_D4.0mm_P1.50mm" H 7788 4650 50  0001 C CNN
F 3 "~" H 7750 4800 50  0001 C CNN
	1    7750 4800
	0    -1   -1   0   
$EndComp
Connection ~ 7600 4800
Text Label 5750 5800 3    50   ~ 10
1_out
Text Label 7600 5000 0    50   ~ 0
1_out
Text Label 4800 5500 3    50   ~ 10
node_A
Text Label 6950 5500 3    50   ~ 10
node_A
$Comp
L Device:CP C26
U 1 1
P 9000 4450
F 0 "C26" H 9100 4550 50  0000 L CNN
F 1 "47uF" H 9100 4450 50  0000 L CNN
F 2 "Capacitor_THT:CP_Radial_D4.0mm_P1.50mm" H 9038 4300 50  0001 C CNN
F 3 "~" H 9000 4450 50  0001 C CNN
	1    9000 4450
	0    -1   -1   0   
$EndComp
Wire Wire Line
	7900 4800 7900 4450
Wire Wire Line
	7900 4450 7950 4450
$Comp
L Device:R_POT OUT1
U 1 1
P 9500 4650
F 0 "OUT1" H 9431 4696 50  0000 R CNN
F 1 "10K" V 9500 4750 50  0000 R CNN
F 2 "TL072:Pot" H 9500 4650 50  0001 C CNN
F 3 "~" H 9500 4650 50  0001 C CNN
	1    9500 4650
	1    0    0    1   
$EndComp
Wire Wire Line
	8650 4550 8650 4450
Wire Wire Line
	8850 4450 8650 4450
Connection ~ 8650 4450
Wire Wire Line
	8650 4450 8650 4350
Wire Wire Line
	9150 4450 9500 4450
Wire Wire Line
	9500 4450 9500 4500
$Comp
L power:GNDREF #PWR012
U 1 1
P 9900 4850
F 0 "#PWR012" H 9900 4600 50  0001 C CNN
F 1 "GNDREF" V 9950 4750 50  0001 R CNN
F 2 "" H 9900 4850 50  0001 C CNN
F 3 "" H 9900 4850 50  0001 C CNN
	1    9900 4850
	1    0    0    -1  
$EndComp
$Comp
L Connector_Generic:Conn_01x02 J5
U 1 1
P 10100 4700
F 0 "J5" H 10180 4692 50  0000 L CNN
F 1 "OUT" H 10180 4601 50  0000 L CNN
F 2 "Connector_JST:JST_NV_B02P-NV_1x02_P5.00mm_Vertical" H 10100 4700 50  0001 C CNN
F 3 "~" H 10100 4700 50  0001 C CNN
	1    10100 4700
	1    0    0    -1  
$EndComp
Wire Wire Line
	9500 4800 9900 4800
Wire Wire Line
	9900 4850 9900 4800
Connection ~ 9900 4800
Wire Wire Line
	9650 4650 9650 4700
Wire Wire Line
	9650 4700 9900 4700
Wire Bus Line
	3950 1100 10450 1100
Wire Bus Line
	10450 1100 10450 3600
Wire Bus Line
	10450 3600 3950 3600
Wire Bus Line
	3950 3600 3950 1100
Text Notes 8450 3400 0    200  ~ 40
TL074
Wire Bus Line
	3950 3950 10450 3950
Wire Bus Line
	10450 3950 10450 6050
Wire Bus Line
	10450 6050 3950 6050
Wire Bus Line
	3950 6050 3950 3950
Text Notes 8450 5950 0    200  ~ 40
TL072
Wire Notes Line
	3950 6300 6750 6300
Wire Notes Line
	6750 6300 6750 7450
Wire Notes Line
	6750 7450 3950 7450
Wire Notes Line
	3950 7450 3950 6300
Text Notes 5750 7350 0    100  ~ 20
Alimentação
Text Label 8350 4550 3    50   ~ 10
2_in-
Text Label 8800 4450 1    50   ~ 10
2_out
Text Label 10000 5200 0    50   ~ 10
2_out
Text Label 10000 5300 0    50   ~ 10
2_in-
Wire Wire Line
	1900 5750 2100 5750
Wire Wire Line
	9350 1350 9350 1700
$Comp
L Device:C_Small C27
U 1 1
P 9200 1700
F 0 "C27" V 8971 1700 50  0000 C CNN
F 1 "10pF" V 9062 1700 50  0000 C CNN
F 2 "Capacitor_THT:C_Disc_D3.0mm_W1.6mm_P2.50mm" H 9200 1700 50  0001 C CNN
F 3 "~" H 9200 1700 50  0001 C CNN
	1    9200 1700
	0    1    1    0   
$EndComp
Wire Wire Line
	9050 1700 9100 1700
Wire Wire Line
	9300 1700 9350 1700
Connection ~ 9350 1700
Wire Wire Line
	9350 1700 9350 1950
Connection ~ 5100 4600
Wire Wire Line
	5900 4600 5100 4600
Wire Wire Line
	4300 4600 5100 4600
$Comp
L Device:R R16
U 1 1
P 5100 4750
F 0 "R16" H 5170 4796 50  0000 L CNN
F 1 "910" V 5100 4650 50  0000 L CNN
F 2 "Resistor_THT:R_Axial_DIN0207_L6.3mm_D2.5mm_P7.62mm_Horizontal" V 5030 4750 50  0001 C CNN
F 3 "~" H 5100 4750 50  0001 C CNN
	1    5100 4750
	1    0    0    -1  
$EndComp
$Comp
L Device:R R21
U 1 1
P 6700 5200
F 0 "R21" H 6770 5246 50  0000 L CNN
F 1 "10K" V 6700 5100 50  0000 L CNN
F 2 "Resistor_THT:R_Axial_DIN0207_L6.3mm_D2.5mm_P7.62mm_Horizontal" V 6630 5200 50  0001 C CNN
F 3 "~" H 6700 5200 50  0001 C CNN
	1    6700 5200
	0    1    1    0   
$EndComp
Wire Wire Line
	6550 5200 6350 5200
$Comp
L Device:C C21
U 1 1
P 6950 5350
F 0 "C21" H 6835 5304 50  0000 R CNN
F 1 "12nF" H 6835 5395 50  0000 R CNN
F 2 "Capacitor_THT:C_Disc_D7.0mm_W2.5mm_P5.00mm" H 6988 5200 50  0001 C CNN
F 3 "~" H 6950 5350 50  0001 C CNN
	1    6950 5350
	-1   0    0    1   
$EndComp
Wire Wire Line
	6850 5200 6950 5200
Wire Wire Line
	6950 5200 7150 5200
Connection ~ 6950 5200
Connection ~ 2000 2000
$Comp
L Device:C_Small C1
U 1 1
P 2000 2100
F 0 "C1" H 1850 2150 50  0000 L CNN
F 1 "680pF" V 2100 1950 50  0000 L CNN
F 2 "Capacitor_THT:C_Disc_D3.0mm_W1.6mm_P2.50mm" H 2000 2100 50  0001 C CNN
F 3 "~" H 2000 2100 50  0001 C CNN
	1    2000 2100
	1    0    0    -1  
$EndComp
$Comp
L power:+15V #PWR07
U 1 1
P 5150 6550
F 0 "#PWR07" H 5150 6400 50  0001 C CNN
F 1 "+15V" H 5165 6723 50  0000 C CNN
F 2 "" H 5150 6550 50  0001 C CNN
F 3 "" H 5150 6550 50  0001 C CNN
	1    5150 6550
	1    0    0    -1  
$EndComp
Connection ~ 5150 6550
Wire Wire Line
	5150 6550 5350 6550
$Comp
L power:-15V #PWR08
U 1 1
P 5250 7250
F 0 "#PWR08" H 5250 7350 50  0001 C CNN
F 1 "-15V" H 5265 7423 50  0000 C CNN
F 2 "" H 5250 7250 50  0001 C CNN
F 3 "" H 5250 7250 50  0001 C CNN
	1    5250 7250
	-1   0    0    1   
$EndComp
Connection ~ 5250 7250
Wire Wire Line
	5250 7250 5350 7250
$Comp
L power:PWR_FLAG #FLG01
U 1 1
P 5050 6550
F 0 "#FLG01" H 5050 6625 50  0001 C CNN
F 1 "PWR_FLAG" V 5050 6677 50  0000 L CNN
F 2 "" H 5050 6550 50  0001 C CNN
F 3 "~" H 5050 6550 50  0001 C CNN
	1    5050 6550
	0    -1   -1   0   
$EndComp
Connection ~ 5050 6550
Wire Wire Line
	8300 2000 8350 2000
Connection ~ 1850 2650
Connection ~ 1850 4400
$Comp
L power:PWR_FLAG #FLG03
U 1 1
P 5700 6900
F 0 "#FLG03" H 5700 6975 50  0001 C CNN
F 1 "PWR_FLAG" V 5700 7028 50  0000 L CNN
F 2 "" H 5700 6900 50  0001 C CNN
F 3 "~" H 5700 6900 50  0001 C CNN
	1    5700 6900
	0    1    1    0   
$EndComp
Connection ~ 5700 6900
$Comp
L power:PWR_FLAG #FLG02
U 1 1
P 5050 7250
F 0 "#FLG02" H 5050 7325 50  0001 C CNN
F 1 "PWR_FLAG" V 5050 7377 50  0000 L CNN
F 2 "" H 5050 7250 50  0001 C CNN
F 3 "~" H 5050 7250 50  0001 C CNN
	1    5050 7250
	0    -1   -1   0   
$EndComp
Connection ~ 5050 7250
Connection ~ 2450 1950
Wire Wire Line
	2450 1950 2500 1950
Connection ~ 2450 3700
Wire Wire Line
	2450 3700 2500 3700
Wire Wire Line
	2400 5450 2450 5450
Wire Wire Line
	2450 5450 2450 5750
Wire Wire Line
	2450 5750 2400 5750
Connection ~ 2450 5450
Wire Wire Line
	2450 5450 2500 5450
Wire Wire Line
	2450 5850 2450 5750
Connection ~ 2450 5750
Wire Wire Line
	2450 6050 1850 6050
Connection ~ 1850 6050
Wire Wire Line
	1850 6050 1850 6150
Wire Wire Line
	8300 2100 8550 2100
Wire Wire Line
	8550 2100 8550 1900
Connection ~ 8550 1900
Text Label 5600 5500 3    50   ~ 10
node_A
Wire Wire Line
	5400 5500 5600 5500
Wire Wire Line
	4600 5500 4800 5500
$Comp
L Device:R_POT MID1
U 1 1
P 5100 5200
F 0 "MID1" H 5031 5246 50  0000 R CNN
F 1 "50K" V 5100 5300 50  0000 R CNN
F 2 "TL072:Pot" H 5100 5200 50  0001 C CNN
F 3 "~" H 5100 5200 50  0001 C CNN
	1    5100 5200
	1    0    0    1   
$EndComp
$Comp
L Device:R_POT HIGH1
U 1 1
P 4300 5200
F 0 "HIGH1" H 4231 5246 50  0000 R CNN
F 1 "50K" V 4300 5300 50  0000 R CNN
F 2 "TL072:Pot" H 4300 5200 50  0001 C CNN
F 3 "~" H 4300 5200 50  0001 C CNN
	1    4300 5200
	1    0    0    1   
$EndComp
$EndSCHEMATC
